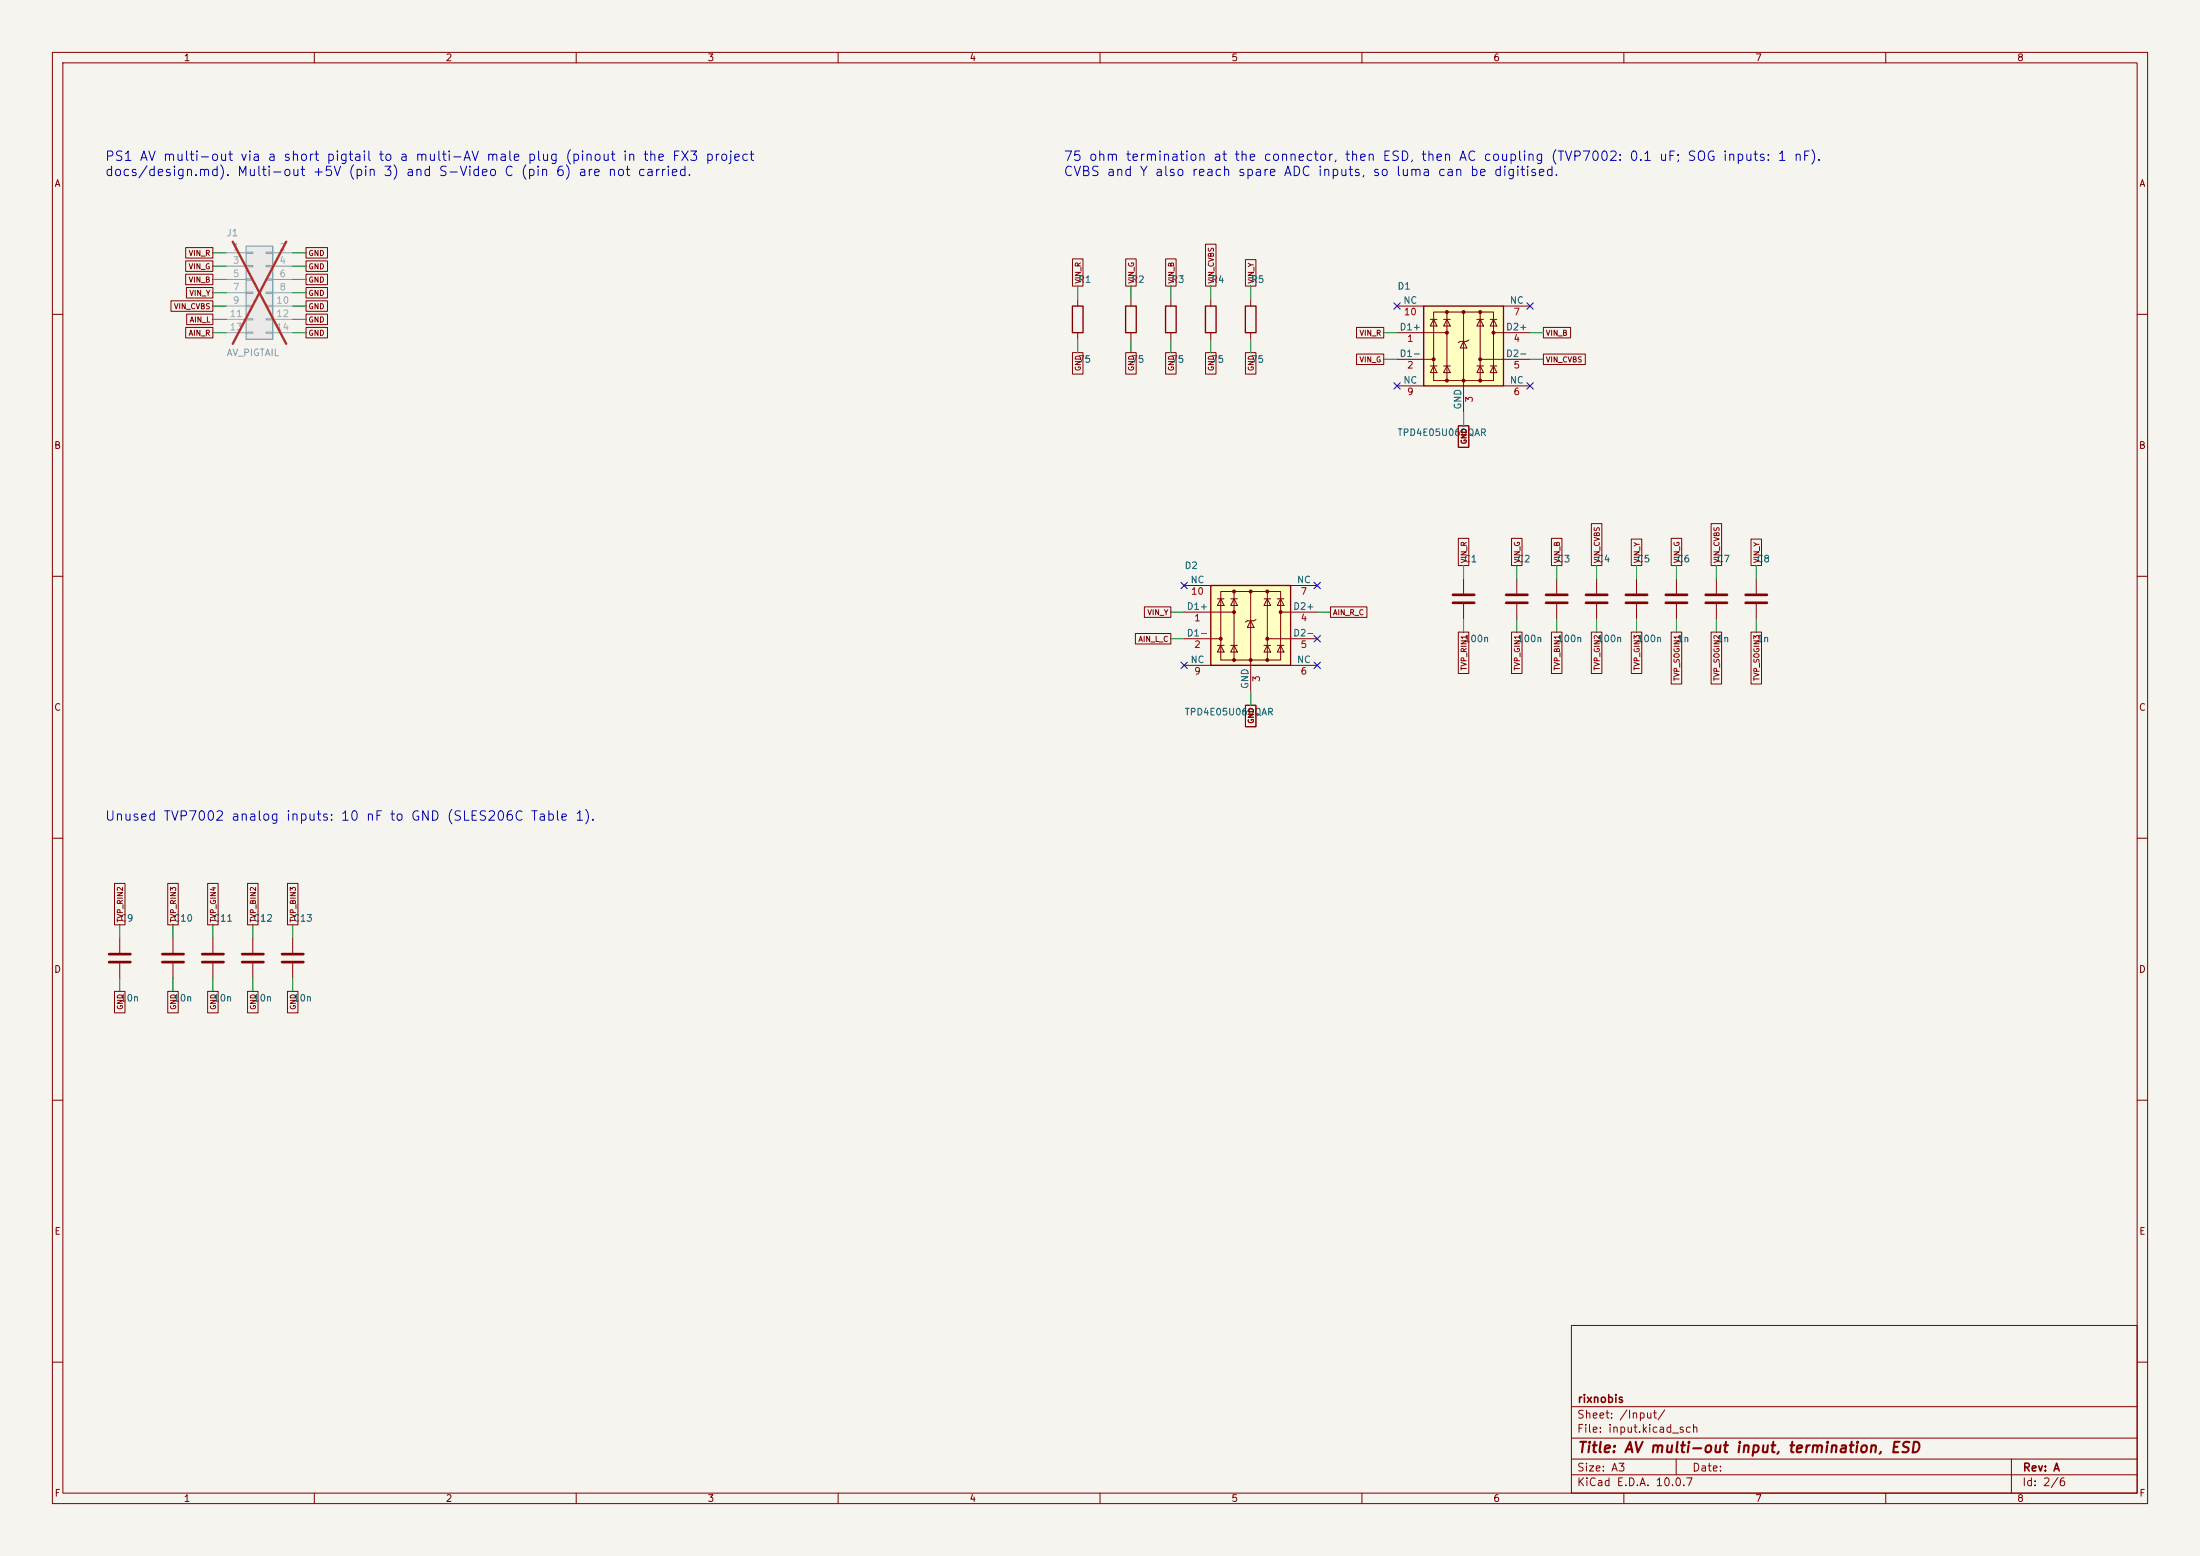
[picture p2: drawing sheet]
(kicad_sch (version 20260306) (generator "eeschema") (generator_version "10.0") (paper "A3") (title_block (title "AV multi-out input, termination, ESD") (rev "A") (company "rixnobis"))
(lib_symbols
(symbol "Connector_Generic:Conn_02x07_Odd_Even"
  (pin_names
   (offset 1.016) (hide yes))
  (exclude_from_sim no)
  (in_bom yes)
  (on_board yes)
  (in_pos_files yes)
  (duplicate_pin_numbers_are_jumpers no)
  (property "Reference" "J" (at 1.27 10.16 0) (show_name no) (do_not_autoplace no) (effects (font (size 1.27 1.27))))
  (property "Value" "Conn_02x07_Odd_Even" (at 1.27 -10.16 0) (show_name no) (do_not_autoplace no) (effects (font (size 1.27 1.27))))
  (property "Footprint" "" (at 0 0 0) (show_name no) (do_not_autoplace no) (hide yes) (effects (font (size 1.27 1.27))))
  (property "Datasheet" "" (at 0 0 0) (show_name no) (do_not_autoplace no) (hide yes) (effects (font (size 1.27 1.27))))
  (property "Description" "Generic connector, double row, 02x07, odd/even pin numbering scheme (row 1 odd numbers, row 2 even numbers), script generated (kicad-library-utils/schlib/autogen/connector/)" (at 0 0 0) (show_name no) (do_not_autoplace no) (hide yes) (effects (font (size 1.27 1.27))))
  (symbol "Conn_02x07_Odd_Even_1_1"
   (rectangle (start -1.27 8.89) (end 3.81 -8.89) (stroke (width 0.254) (type default)) (fill (type background)))
   (rectangle (start -1.27 7.747) (end 0 7.493) (stroke (width 0.1524) (type default)) (fill (type none)))
   (rectangle (start -1.27 5.207) (end 0 4.953) (stroke (width 0.1524) (type default)) (fill (type none)))
   (rectangle (start -1.27 2.667) (end 0 2.413) (stroke (width 0.1524) (type default)) (fill (type none)))
   (rectangle (start -1.27 0.127) (end 0 -0.127) (stroke (width 0.1524) (type default)) (fill (type none)))
   (rectangle (start -1.27 -2.413) (end 0 -2.667) (stroke (width 0.1524) (type default)) (fill (type none)))
   (rectangle (start -1.27 -4.953) (end 0 -5.207) (stroke (width 0.1524) (type default)) (fill (type none)))
   (rectangle (start -1.27 -7.493) (end 0 -7.747) (stroke (width 0.1524) (type default)) (fill (type none)))
   (rectangle (start 3.81 7.747) (end 2.54 7.493) (stroke (width 0.1524) (type default)) (fill (type none)))
   (rectangle (start 3.81 5.207) (end 2.54 4.953) (stroke (width 0.1524) (type default)) (fill (type none)))
   (rectangle (start 3.81 2.667) (end 2.54 2.413) (stroke (width 0.1524) (type default)) (fill (type none)))
   (rectangle (start 3.81 0.127) (end 2.54 -0.127) (stroke (width 0.1524) (type default)) (fill (type none)))
   (rectangle (start 3.81 -2.413) (end 2.54 -2.667) (stroke (width 0.1524) (type default)) (fill (type none)))
   (rectangle (start 3.81 -4.953) (end 2.54 -5.207) (stroke (width 0.1524) (type default)) (fill (type none)))
   (rectangle (start 3.81 -7.493) (end 2.54 -7.747) (stroke (width 0.1524) (type default)) (fill (type none)))
   (pin passive line (at -5.08 7.62 0) (length 3.81) (name "Pin_1" (effects (font (size 1.27 1.27)))) (number "1" (effects (font (size 1.27 1.27)))))
   (pin passive line (at 7.62 7.62 180) (length 3.81) (name "Pin_2" (effects (font (size 1.27 1.27)))) (number "2" (effects (font (size 1.27 1.27)))))
   (pin passive line (at -5.08 5.08 0) (length 3.81) (name "Pin_3" (effects (font (size 1.27 1.27)))) (number "3" (effects (font (size 1.27 1.27)))))
   (pin passive line (at 7.62 5.08 180) (length 3.81) (name "Pin_4" (effects (font (size 1.27 1.27)))) (number "4" (effects (font (size 1.27 1.27)))))
   (pin passive line (at -5.08 2.54 0) (length 3.81) (name "Pin_5" (effects (font (size 1.27 1.27)))) (number "5" (effects (font (size 1.27 1.27)))))
   (pin passive line (at 7.62 2.54 180) (length 3.81) (name "Pin_6" (effects (font (size 1.27 1.27)))) (number "6" (effects (font (size 1.27 1.27)))))
   (pin passive line (at -5.08 0 0) (length 3.81) (name "Pin_7" (effects (font (size 1.27 1.27)))) (number "7" (effects (font (size 1.27 1.27)))))
   (pin passive line (at 7.62 0 180) (length 3.81) (name "Pin_8" (effects (font (size 1.27 1.27)))) (number "8" (effects (font (size 1.27 1.27)))))
   (pin passive line (at -5.08 -2.54 0) (length 3.81) (name "Pin_9" (effects (font (size 1.27 1.27)))) (number "9" (effects (font (size 1.27 1.27)))))
   (pin passive line (at 7.62 -2.54 180) (length 3.81) (name "Pin_10" (effects (font (size 1.27 1.27)))) (number "10" (effects (font (size 1.27 1.27)))))
   (pin passive line (at -5.08 -5.08 0) (length 3.81) (name "Pin_11" (effects (font (size 1.27 1.27)))) (number "11" (effects (font (size 1.27 1.27)))))
   (pin passive line (at 7.62 -5.08 180) (length 3.81) (name "Pin_12" (effects (font (size 1.27 1.27)))) (number "12" (effects (font (size 1.27 1.27)))))
   (pin passive line (at -5.08 -7.62 0) (length 3.81) (name "Pin_13" (effects (font (size 1.27 1.27)))) (number "13" (effects (font (size 1.27 1.27)))))
   (pin passive line (at 7.62 -7.62 180) (length 3.81) (name "Pin_14" (effects (font (size 1.27 1.27)))) (number "14" (effects (font (size 1.27 1.27))))))
  (embedded_fonts no))
(symbol "Device:R"
  (pin_numbers (hide yes))
  (pin_names
   (offset 0))
  (exclude_from_sim no)
  (in_bom yes)
  (on_board yes)
  (in_pos_files yes)
  (duplicate_pin_numbers_are_jumpers no)
  (property "Reference" "R" (at 2.032 0 90) (show_name no) (do_not_autoplace no) (effects (font (size 1.27 1.27))))
  (property "Value" "R" (at 0 0 90) (show_name no) (do_not_autoplace no) (effects (font (size 1.27 1.27))))
  (property "Footprint" "" (at -1.778 0 90) (show_name no) (do_not_autoplace no) (hide yes) (effects (font (size 1.27 1.27))))
  (property "Datasheet" "" (at 0 0 0) (show_name no) (do_not_autoplace no) (hide yes) (effects (font (size 1.27 1.27))))
  (property "Description" "Resistor" (at 0 0 0) (show_name no) (do_not_autoplace no) (hide yes) (effects (font (size 1.27 1.27))))
  (symbol "R_0_1"
   (rectangle (start -1.016 -2.54) (end 1.016 2.54) (stroke (width 0.254) (type default)) (fill (type none))))
  (symbol "R_1_1"
   (pin passive line (at 0 3.81 270) (length 1.27) (name "" (effects (font (size 1.27 1.27)))) (number "1" (effects (font (size 1.27 1.27)))))
   (pin passive line (at 0 -3.81 90) (length 1.27) (name "" (effects (font (size 1.27 1.27)))) (number "2" (effects (font (size 1.27 1.27))))))
  (embedded_fonts no))
(symbol "Power_Protection:TPD4E05U06DQA"
  (pin_names
   (offset 0))
  (exclude_from_sim no)
  (in_bom yes)
  (on_board yes)
  (in_pos_files yes)
  (duplicate_pin_numbers_are_jumpers no)
  (property "Reference" "U" (at -0.635 8.89 0) (show_name no) (do_not_autoplace no) (effects (font (size 1.27 1.27))))
  (property "Value" "TPD4EUSB30" (at 8.89 -10.16 0) (show_name no) (do_not_autoplace no) (effects (font (size 1.27 1.27))))
  (property "Footprint" "Package_SON:USON-10_2.5x1.0mm_P0.5mm" (at -24.13 -10.16 0) (show_name no) (do_not_autoplace no) (hide yes) (effects (font (size 1.27 1.27))))
  (property "Datasheet" "http://www.ti.com/lit/ds/symlink/tpd2eusb30a.pdf" (at 0 0 0) (show_name no) (do_not_autoplace no) (hide yes) (effects (font (size 1.27 1.27))))
  (property "Description" "4-Channel ESD Protection for Super-Speed USB 3.0 Interface, USON-10" (at 0 0 0) (show_name no) (do_not_autoplace no) (hide yes) (effects (font (size 1.27 1.27))))
  (symbol "TPD4E05U06DQA_0_0"
   (rectangle (start -5.715 6.477) (end 5.715 -6.604) (stroke (width 0) (type default)) (fill (type none)))
   (polyline (pts (xy -3.175 -6.604) (xy -3.175 6.477)) (stroke (width 0) (type default)) (fill (type none)))
   (polyline (pts (xy 0 6.477) (xy 0 -6.604)) (stroke (width 0) (type default)) (fill (type none)))
   (polyline (pts (xy 3.175 6.477) (xy 3.175 -6.604)) (stroke (width 0) (type default)) (fill (type none))))
  (symbol "TPD4E05U06DQA_0_1"
   (polyline (pts (xy -7.747 2.54) (xy -3.175 2.54)) (stroke (width 0) (type default)) (fill (type none)))
   (rectangle (start -7.62 7.62) (end 7.62 -7.62) (stroke (width 0.254) (type default)) (fill (type background)))
   (polyline (pts (xy -7.62 -2.54) (xy -5.715 -2.54)) (stroke (width 0) (type default)) (fill (type none)))
   (circle (center -5.715 -2.54) (radius 0.2794) (stroke (width 0) (type default)) (fill (type outline)))
   (polyline (pts (xy -5.08 5.08) (xy -6.35 5.08)) (stroke (width 0) (type default)) (fill (type none)))
   (polyline (pts (xy -5.08 3.81) (xy -6.35 3.81) (xy -5.715 5.08) (xy -5.08 3.81)) (stroke (width 0) (type default)) (fill (type none)))
   (polyline (pts (xy -5.08 -3.81) (xy -6.35 -3.81)) (stroke (width 0) (type default)) (fill (type none)))
   (polyline (pts (xy -5.08 -5.08) (xy -6.35 -5.08) (xy -5.715 -3.81) (xy -5.08 -5.08)) (stroke (width 0) (type default)) (fill (type none)))
   (circle (center -3.175 6.477) (radius 0.2794) (stroke (width 0) (type default)) (fill (type outline)))
   (circle (center -3.175 2.54) (radius 0.2794) (stroke (width 0) (type default)) (fill (type outline)))
   (circle (center -3.175 -6.604) (radius 0.2794) (stroke (width 0) (type default)) (fill (type outline)))
   (polyline (pts (xy -2.54 5.08) (xy -3.81 5.08)) (stroke (width 0) (type default)) (fill (type none)))
   (polyline (pts (xy -2.54 3.81) (xy -3.81 3.81) (xy -3.175 5.08) (xy -2.54 3.81)) (stroke (width 0) (type default)) (fill (type none)))
   (polyline (pts (xy -2.54 -3.81) (xy -3.81 -3.81)) (stroke (width 0) (type default)) (fill (type none)))
   (polyline (pts (xy -2.54 -5.08) (xy -3.81 -5.08) (xy -3.175 -3.81) (xy -2.54 -5.08)) (stroke (width 0) (type default)) (fill (type none)))
   (polyline (pts (xy -0.635 0.889) (xy -1.016 0.635)) (stroke (width 0) (type default)) (fill (type none)))
   (circle (center 0 6.477) (radius 0.2794) (stroke (width 0) (type default)) (fill (type outline)))
   (polyline (pts (xy 0 -6.604) (xy 0 -7.62)) (stroke (width 0) (type default)) (fill (type none)))
   (circle (center 0 -6.604) (radius 0.2794) (stroke (width 0) (type default)) (fill (type outline)))
   (polyline (pts (xy 0.635 0.889) (xy -0.635 0.889)) (stroke (width 0) (type default)) (fill (type none)))
   (polyline (pts (xy 0.635 0.889) (xy 1.016 1.143)) (stroke (width 0) (type default)) (fill (type none)))
   (polyline (pts (xy 0.635 -0.381) (xy -0.635 -0.381) (xy 0 0.889) (xy 0.635 -0.381)) (stroke (width 0) (type default)) (fill (type none)))
   (circle (center 3.175 6.477) (radius 0.2794) (stroke (width 0) (type default)) (fill (type outline)))
   (circle (center 3.175 -2.54) (radius 0.2794) (stroke (width 0) (type default)) (fill (type outline)))
   (circle (center 3.175 -6.604) (radius 0.2794) (stroke (width 0) (type default)) (fill (type outline)))
   (polyline (pts (xy 3.81 5.08) (xy 2.54 5.08)) (stroke (width 0) (type default)) (fill (type none)))
   (polyline (pts (xy 3.81 3.81) (xy 2.54 3.81) (xy 3.175 5.08) (xy 3.81 3.81)) (stroke (width 0) (type default)) (fill (type none)))
   (polyline (pts (xy 3.81 -3.81) (xy 2.54 -3.81)) (stroke (width 0) (type default)) (fill (type none)))
   (polyline (pts (xy 3.81 -5.08) (xy 2.54 -5.08) (xy 3.175 -3.81) (xy 3.81 -5.08)) (stroke (width 0) (type default)) (fill (type none)))
   (circle (center 5.715 2.54) (radius 0.2794) (stroke (width 0) (type default)) (fill (type outline)))
   (polyline (pts (xy 6.35 5.08) (xy 5.08 5.08)) (stroke (width 0) (type default)) (fill (type none)))
   (polyline (pts (xy 6.35 3.81) (xy 5.08 3.81) (xy 5.715 5.08) (xy 6.35 3.81)) (stroke (width 0) (type default)) (fill (type none)))
   (polyline (pts (xy 6.35 -3.81) (xy 5.08 -3.81)) (stroke (width 0) (type default)) (fill (type none)))
   (polyline (pts (xy 6.35 -5.08) (xy 5.08 -5.08) (xy 5.715 -3.81) (xy 6.35 -5.08)) (stroke (width 0) (type default)) (fill (type none)))
   (polyline (pts (xy 7.62 2.54) (xy 5.715 2.54)) (stroke (width 0) (type default)) (fill (type none)))
   (polyline (pts (xy 7.62 -2.54) (xy 3.175 -2.54)) (stroke (width 0) (type default)) (fill (type none))))
  (symbol "TPD4E05U06DQA_1_1"
   (pin passive line (at -12.7 2.54 0) (length 5.08) (name "D1+" (effects (font (size 1.27 1.27)))) (number "1" (effects (font (size 1.27 1.27)))))
   (pin passive line (at -12.7 -2.54 0) (length 5.08) (name "D1-" (effects (font (size 1.27 1.27)))) (number "2" (effects (font (size 1.27 1.27)))))
   (pin power_in line (at 0 -12.7 90) (length 5.08) (name "GND" (effects (font (size 1.27 1.27)))) (number "3" (effects (font (size 1.27 1.27)))))
   (pin passive line (at 12.7 2.54 180) (length 5.08) (name "D2+" (effects (font (size 1.27 1.27)))) (number "4" (effects (font (size 1.27 1.27)))))
   (pin passive line (at 12.7 -2.54 180) (length 5.08) (name "D2-" (effects (font (size 1.27 1.27)))) (number "5" (effects (font (size 1.27 1.27)))))
   (pin free line (at 12.7 -7.62 180) (length 5.08) (name "NC" (effects (font (size 1.27 1.27)))) (number "6" (effects (font (size 1.27 1.27)))))
   (pin free line (at 12.7 7.62 180) (length 5.08) (name "NC" (effects (font (size 1.27 1.27)))) (number "7" (effects (font (size 1.27 1.27)))))
   (pin passive line (at 0 -12.7 90) (length 5.08) (hide yes) (name "GND" (effects (font (size 1.27 1.27)))) (number "8" (effects (font (size 1.27 1.27)))))
   (pin free line (at -12.7 -7.62 0) (length 5.08) (name "NC" (effects (font (size 1.27 1.27)))) (number "9" (effects (font (size 1.27 1.27)))))
   (pin free line (at -12.7 7.62 0) (length 5.08) (name "NC" (effects (font (size 1.27 1.27)))) (number "10" (effects (font (size 1.27 1.27))))))
  (embedded_fonts no))
(symbol "Device:C"
  (pin_numbers (hide yes))
  (pin_names
   (offset 0.254))
  (exclude_from_sim no)
  (in_bom yes)
  (on_board yes)
  (in_pos_files yes)
  (duplicate_pin_numbers_are_jumpers no)
  (property "Reference" "C" (at 0.635 2.54 0) (show_name no) (do_not_autoplace no) (effects (font (size 1.27 1.27)) (justify left)))
  (property "Value" "C" (at 0.635 -2.54 0) (show_name no) (do_not_autoplace no) (effects (font (size 1.27 1.27)) (justify left)))
  (property "Footprint" "" (at 0.9652 -3.81 0) (show_name no) (do_not_autoplace no) (hide yes) (effects (font (size 1.27 1.27))))
  (property "Datasheet" "" (at 0 0 0) (show_name no) (do_not_autoplace no) (hide yes) (effects (font (size 1.27 1.27))))
  (property "Description" "Unpolarized capacitor" (at 0 0 0) (show_name no) (do_not_autoplace no) (hide yes) (effects (font (size 1.27 1.27))))
  (symbol "C_0_1"
   (polyline (pts (xy -2.032 0.762) (xy 2.032 0.762)) (stroke (width 0.508) (type default)) (fill (type none)))
   (polyline (pts (xy -2.032 -0.762) (xy 2.032 -0.762)) (stroke (width 0.508) (type default)) (fill (type none))))
  (symbol "C_1_1"
   (pin passive line (at 0 3.81 270) (length 2.794) (name "" (effects (font (size 1.27 1.27)))) (number "1" (effects (font (size 1.27 1.27)))))
   (pin passive line (at 0 -3.81 90) (length 2.794) (name "" (effects (font (size 1.27 1.27)))) (number "2" (effects (font (size 1.27 1.27))))))
  (embedded_fonts no)))
(text "PS1 AV multi-out via a short pigtail to a multi-AV male plug (pinout in the FX3 project\ndocs/design.md). Multi-out +5V (pin 3) and S-Video C (pin 6) are not carried." (exclude_from_sim no) (at 20 34 0) (effects (font (size 1.8 1.8)) (justify left bottom)))
(symbol (lib_id "Connector_Generic:Conn_02x07_Odd_Even") (at 48.26 55.88 0) (unit 1) (exclude_from_sim no) (in_bom yes) (on_board yes) (dnp yes) (property "Reference" "J1" (at 43.18 44.45 0) (effects (font (size 1.27 1.27)) (justify left))) (property "Value" "AV_PIGTAIL" (at 43.18 67.31 0) (effects (font (size 1.27 1.27)) (justify left))) (property "Footprint" "Connector_JST:JST_PHD_B14B-PHDSS_2x07_P2.00mm_Vertical" (at 48.26 55.88 0) (effects (font (size 1.27 1.27)) (hide yes))) (property "Datasheet" "" (at 48.26 55.88 0) (effects (font (size 1.27 1.27)) (hide yes))) (property "LCSC" "C471471" (at 48.26 55.88 0) (effects (font (size 1.27 1.27)) (hide yes))) (property "Note" "Hand-soldered, not in the JLC assembly. JST PHD 2x7 (B14B-PHDSS), keyed and latching; each signal pairs with the ground beside it" (at 48.26 55.88 0) (effects (font (size 1.27 1.27)) (hide yes))) (pin "1") (pin "2") (pin "3") (pin "4") (pin "5") (pin "6") (pin "7") (pin "8") (pin "9") (pin "10") (pin "11") (pin "12") (pin "13") (pin "14"))
(wire (pts (xy 43.18 48.26) (xy 40.64 48.26)) (stroke (width 0) (type default)))
(global_label "VIN_R" (shape passive) (at 40.64 48.26 180) (fields_autoplaced yes) (effects (font (size 1.0 1.0)) (justify right)))
(wire (pts (xy 55.88 48.26) (xy 58.42 48.26)) (stroke (width 0) (type default)))
(global_label "GND" (shape passive) (at 58.42 48.26 0) (fields_autoplaced yes) (effects (font (size 1.0 1.0)) (justify left)))
(wire (pts (xy 43.18 50.8) (xy 40.64 50.8)) (stroke (width 0) (type default)))
(global_label "VIN_G" (shape passive) (at 40.64 50.8 180) (fields_autoplaced yes) (effects (font (size 1.0 1.0)) (justify right)))
(wire (pts (xy 55.88 50.8) (xy 58.42 50.8)) (stroke (width 0) (type default)))
(global_label "GND" (shape passive) (at 58.42 50.8 0) (fields_autoplaced yes) (effects (font (size 1.0 1.0)) (justify left)))
(wire (pts (xy 43.18 53.34) (xy 40.64 53.34)) (stroke (width 0) (type default)))
(global_label "VIN_B" (shape passive) (at 40.64 53.34 180) (fields_autoplaced yes) (effects (font (size 1.0 1.0)) (justify right)))
(wire (pts (xy 55.88 53.34) (xy 58.42 53.34)) (stroke (width 0) (type default)))
(global_label "GND" (shape passive) (at 58.42 53.34 0) (fields_autoplaced yes) (effects (font (size 1.0 1.0)) (justify left)))
(wire (pts (xy 43.18 55.88) (xy 40.64 55.88)) (stroke (width 0) (type default)))
(global_label "VIN_Y" (shape passive) (at 40.64 55.88 180) (fields_autoplaced yes) (effects (font (size 1.0 1.0)) (justify right)))
(wire (pts (xy 55.88 55.88) (xy 58.42 55.88)) (stroke (width 0) (type default)))
(global_label "GND" (shape passive) (at 58.42 55.88 0) (fields_autoplaced yes) (effects (font (size 1.0 1.0)) (justify left)))
(wire (pts (xy 43.18 58.42) (xy 40.64 58.42)) (stroke (width 0) (type default)))
(global_label "VIN_CVBS" (shape passive) (at 40.64 58.42 180) (fields_autoplaced yes) (effects (font (size 1.0 1.0)) (justify right)))
(wire (pts (xy 55.88 58.42) (xy 58.42 58.42)) (stroke (width 0) (type default)))
(global_label "GND" (shape passive) (at 58.42 58.42 0) (fields_autoplaced yes) (effects (font (size 1.0 1.0)) (justify left)))
(wire (pts (xy 43.18 60.96) (xy 40.64 60.96)) (stroke (width 0) (type default)))
(global_label "AIN_L" (shape passive) (at 40.64 60.96 180) (fields_autoplaced yes) (effects (font (size 1.0 1.0)) (justify right)))
(wire (pts (xy 55.88 60.96) (xy 58.42 60.96)) (stroke (width 0) (type default)))
(global_label "GND" (shape passive) (at 58.42 60.96 0) (fields_autoplaced yes) (effects (font (size 1.0 1.0)) (justify left)))
(wire (pts (xy 43.18 63.5) (xy 40.64 63.5)) (stroke (width 0) (type default)))
(global_label "AIN_R" (shape passive) (at 40.64 63.5 180) (fields_autoplaced yes) (effects (font (size 1.0 1.0)) (justify right)))
(wire (pts (xy 55.88 63.5) (xy 58.42 63.5)) (stroke (width 0) (type default)))
(global_label "GND" (shape passive) (at 58.42 63.5 0) (fields_autoplaced yes) (effects (font (size 1.0 1.0)) (justify left)))
(text "75 ohm termination at the connector, then ESD, then AC coupling (TVP7002: 0.1 uF; SOG inputs: 1 nF).\nCVBS and Y also reach spare ADC inputs, so luma can be digitised." (exclude_from_sim no) (at 203 34 0) (effects (font (size 1.8 1.8)) (justify left bottom)))
(symbol (lib_id "Device:R") (at 205.74 60.96 0) (unit 1) (exclude_from_sim no) (in_bom yes) (on_board yes) (dnp no) (property "Reference" "R1" (at 205.74 53.34 0) (effects (font (size 1.27 1.27)) (justify left))) (property "Value" "75" (at 205.74 68.58 0) (effects (font (size 1.27 1.27)) (justify left))) (property "Footprint" "Resistor_SMD:R_0402_1005Metric" (at 205.74 60.96 0) (effects (font (size 1.27 1.27)) (hide yes))) (property "Datasheet" "" (at 205.74 60.96 0) (effects (font (size 1.27 1.27)) (hide yes))) (property "LCSC" "C25133" (at 205.74 60.96 0) (effects (font (size 1.27 1.27)) (hide yes))) (pin "1") (pin "2"))
(wire (pts (xy 205.74 57.15) (xy 205.74 54.61)) (stroke (width 0) (type default)))
(global_label "VIN_R" (shape passive) (at 205.74 54.61 90) (fields_autoplaced yes) (effects (font (size 1.0 1.0)) (justify left)))
(wire (pts (xy 205.74 64.77) (xy 205.74 67.31)) (stroke (width 0) (type default)))
(global_label "GND" (shape passive) (at 205.74 67.31 270) (fields_autoplaced yes) (effects (font (size 1.0 1.0)) (justify right)))
(symbol (lib_id "Device:R") (at 215.9 60.96 0) (unit 1) (exclude_from_sim no) (in_bom yes) (on_board yes) (dnp no) (property "Reference" "R2" (at 215.9 53.34 0) (effects (font (size 1.27 1.27)) (justify left))) (property "Value" "75" (at 215.9 68.58 0) (effects (font (size 1.27 1.27)) (justify left))) (property "Footprint" "Resistor_SMD:R_0402_1005Metric" (at 215.9 60.96 0) (effects (font (size 1.27 1.27)) (hide yes))) (property "Datasheet" "" (at 215.9 60.96 0) (effects (font (size 1.27 1.27)) (hide yes))) (property "LCSC" "C25133" (at 215.9 60.96 0) (effects (font (size 1.27 1.27)) (hide yes))) (pin "1") (pin "2"))
(wire (pts (xy 215.9 57.15) (xy 215.9 54.61)) (stroke (width 0) (type default)))
(global_label "VIN_G" (shape passive) (at 215.9 54.61 90) (fields_autoplaced yes) (effects (font (size 1.0 1.0)) (justify left)))
(wire (pts (xy 215.9 64.77) (xy 215.9 67.31)) (stroke (width 0) (type default)))
(global_label "GND" (shape passive) (at 215.9 67.31 270) (fields_autoplaced yes) (effects (font (size 1.0 1.0)) (justify right)))
(symbol (lib_id "Device:R") (at 223.52 60.96 0) (unit 1) (exclude_from_sim no) (in_bom yes) (on_board yes) (dnp no) (property "Reference" "R3" (at 223.52 53.34 0) (effects (font (size 1.27 1.27)) (justify left))) (property "Value" "75" (at 223.52 68.58 0) (effects (font (size 1.27 1.27)) (justify left))) (property "Footprint" "Resistor_SMD:R_0402_1005Metric" (at 223.52 60.96 0) (effects (font (size 1.27 1.27)) (hide yes))) (property "Datasheet" "" (at 223.52 60.96 0) (effects (font (size 1.27 1.27)) (hide yes))) (property "LCSC" "C25133" (at 223.52 60.96 0) (effects (font (size 1.27 1.27)) (hide yes))) (pin "1") (pin "2"))
(wire (pts (xy 223.52 57.15) (xy 223.52 54.61)) (stroke (width 0) (type default)))
(global_label "VIN_B" (shape passive) (at 223.52 54.61 90) (fields_autoplaced yes) (effects (font (size 1.0 1.0)) (justify left)))
(wire (pts (xy 223.52 64.77) (xy 223.52 67.31)) (stroke (width 0) (type default)))
(global_label "GND" (shape passive) (at 223.52 67.31 270) (fields_autoplaced yes) (effects (font (size 1.0 1.0)) (justify right)))
(symbol (lib_id "Device:R") (at 231.14 60.96 0) (unit 1) (exclude_from_sim no) (in_bom yes) (on_board yes) (dnp no) (property "Reference" "R4" (at 231.14 53.34 0) (effects (font (size 1.27 1.27)) (justify left))) (property "Value" "75" (at 231.14 68.58 0) (effects (font (size 1.27 1.27)) (justify left))) (property "Footprint" "Resistor_SMD:R_0402_1005Metric" (at 231.14 60.96 0) (effects (font (size 1.27 1.27)) (hide yes))) (property "Datasheet" "" (at 231.14 60.96 0) (effects (font (size 1.27 1.27)) (hide yes))) (property "LCSC" "C25133" (at 231.14 60.96 0) (effects (font (size 1.27 1.27)) (hide yes))) (pin "1") (pin "2"))
(wire (pts (xy 231.14 57.15) (xy 231.14 54.61)) (stroke (width 0) (type default)))
(global_label "VIN_CVBS" (shape passive) (at 231.14 54.61 90) (fields_autoplaced yes) (effects (font (size 1.0 1.0)) (justify left)))
(wire (pts (xy 231.14 64.77) (xy 231.14 67.31)) (stroke (width 0) (type default)))
(global_label "GND" (shape passive) (at 231.14 67.31 270) (fields_autoplaced yes) (effects (font (size 1.0 1.0)) (justify right)))
(symbol (lib_id "Device:R") (at 238.76 60.96 0) (unit 1) (exclude_from_sim no) (in_bom yes) (on_board yes) (dnp no) (property "Reference" "R5" (at 238.76 53.34 0) (effects (font (size 1.27 1.27)) (justify left))) (property "Value" "75" (at 238.76 68.58 0) (effects (font (size 1.27 1.27)) (justify left))) (property "Footprint" "Resistor_SMD:R_0402_1005Metric" (at 238.76 60.96 0) (effects (font (size 1.27 1.27)) (hide yes))) (property "Datasheet" "" (at 238.76 60.96 0) (effects (font (size 1.27 1.27)) (hide yes))) (property "LCSC" "C25133" (at 238.76 60.96 0) (effects (font (size 1.27 1.27)) (hide yes))) (pin "1") (pin "2"))
(wire (pts (xy 238.76 57.15) (xy 238.76 54.61)) (stroke (width 0) (type default)))
(global_label "VIN_Y" (shape passive) (at 238.76 54.61 90) (fields_autoplaced yes) (effects (font (size 1.0 1.0)) (justify left)))
(wire (pts (xy 238.76 64.77) (xy 238.76 67.31)) (stroke (width 0) (type default)))
(global_label "GND" (shape passive) (at 238.76 67.31 270) (fields_autoplaced yes) (effects (font (size 1.0 1.0)) (justify right)))
(symbol (lib_id "Power_Protection:TPD4E05U06DQA") (at 279.4 66.04 0) (unit 1) (exclude_from_sim no) (in_bom yes) (on_board yes) (dnp no) (property "Reference" "D1" (at 266.7 54.61 0) (effects (font (size 1.27 1.27)) (justify left))) (property "Value" "TPD4E05U06DQAR" (at 266.7 82.55 0) (effects (font (size 1.27 1.27)) (justify left))) (property "Footprint" "Package_SON:USON-10_2.5x1.0mm_P0.5mm" (at 279.4 66.04 0) (effects (font (size 1.27 1.27)) (hide yes))) (property "Datasheet" "" (at 279.4 66.04 0) (effects (font (size 1.27 1.27)) (hide yes))) (property "LCSC" "C138714" (at 279.4 66.04 0) (effects (font (size 1.27 1.27)) (hide yes))) (pin "1") (pin "2") (pin "3") (pin "4") (pin "5") (pin "6") (pin "7") (pin "8") (pin "9") (pin "10"))
(wire (pts (xy 266.7 63.5) (xy 264.16 63.5)) (stroke (width 0) (type default)))
(global_label "VIN_R" (shape passive) (at 264.16 63.5 180) (fields_autoplaced yes) (effects (font (size 1.0 1.0)) (justify right)))
(wire (pts (xy 266.7 68.58) (xy 264.16 68.58)) (stroke (width 0) (type default)))
(global_label "VIN_G" (shape passive) (at 264.16 68.58 180) (fields_autoplaced yes) (effects (font (size 1.0 1.0)) (justify right)))
(wire (pts (xy 292.1 63.5) (xy 294.64 63.5)) (stroke (width 0) (type default)))
(global_label "VIN_B" (shape passive) (at 294.64 63.5 0) (fields_autoplaced yes) (effects (font (size 1.0 1.0)) (justify left)))
(wire (pts (xy 292.1 68.58) (xy 294.64 68.58)) (stroke (width 0) (type default)))
(global_label "VIN_CVBS" (shape passive) (at 294.64 68.58 0) (fields_autoplaced yes) (effects (font (size 1.0 1.0)) (justify left)))
(wire (pts (xy 279.4 78.74) (xy 279.4 81.28)) (stroke (width 0) (type default)))
(global_label "GND" (shape passive) (at 279.4 81.28 270) (fields_autoplaced yes) (effects (font (size 1.0 1.0)) (justify right)))
(wire (pts (xy 279.4 78.74) (xy 279.4 81.28)) (stroke (width 0) (type default)))
(global_label "GND" (shape passive) (at 279.4 81.28 270) (fields_autoplaced yes) (effects (font (size 1.0 1.0)) (justify right)))
(no_connect (at 292.1 73.66))
(no_connect (at 292.1 58.42))
(no_connect (at 266.7 73.66))
(no_connect (at 266.7 58.42))
(symbol (lib_id "Power_Protection:TPD4E05U06DQA") (at 238.76 119.38 0) (unit 1) (exclude_from_sim no) (in_bom yes) (on_board yes) (dnp no) (property "Reference" "D2" (at 226.06 107.95 0) (effects (font (size 1.27 1.27)) (justify left))) (property "Value" "TPD4E05U06DQAR" (at 226.06 135.89 0) (effects (font (size 1.27 1.27)) (justify left))) (property "Footprint" "Package_SON:USON-10_2.5x1.0mm_P0.5mm" (at 238.76 119.38 0) (effects (font (size 1.27 1.27)) (hide yes))) (property "Datasheet" "" (at 238.76 119.38 0) (effects (font (size 1.27 1.27)) (hide yes))) (property "LCSC" "C138714" (at 238.76 119.38 0) (effects (font (size 1.27 1.27)) (hide yes))) (property "Note" "Audio channels sit after the coupling cap, where the signal rides on VCOM" (at 238.76 119.38 0) (effects (font (size 1.27 1.27)) (hide yes))) (pin "1") (pin "2") (pin "3") (pin "4") (pin "5") (pin "6") (pin "7") (pin "8") (pin "9") (pin "10"))
(wire (pts (xy 226.06 116.84) (xy 223.52 116.84)) (stroke (width 0) (type default)))
(global_label "VIN_Y" (shape passive) (at 223.52 116.84 180) (fields_autoplaced yes) (effects (font (size 1.0 1.0)) (justify right)))
(wire (pts (xy 226.06 121.92) (xy 223.52 121.92)) (stroke (width 0) (type default)))
(global_label "AIN_L_C" (shape passive) (at 223.52 121.92 180) (fields_autoplaced yes) (effects (font (size 1.0 1.0)) (justify right)))
(wire (pts (xy 251.46 116.84) (xy 254 116.84)) (stroke (width 0) (type default)))
(global_label "AIN_R_C" (shape passive) (at 254 116.84 0) (fields_autoplaced yes) (effects (font (size 1.0 1.0)) (justify left)))
(no_connect (at 251.46 121.92))
(wire (pts (xy 238.76 132.08) (xy 238.76 134.62)) (stroke (width 0) (type default)))
(global_label "GND" (shape passive) (at 238.76 134.62 270) (fields_autoplaced yes) (effects (font (size 1.0 1.0)) (justify right)))
(wire (pts (xy 238.76 132.08) (xy 238.76 134.62)) (stroke (width 0) (type default)))
(global_label "GND" (shape passive) (at 238.76 134.62 270) (fields_autoplaced yes) (effects (font (size 1.0 1.0)) (justify right)))
(no_connect (at 251.46 127))
(no_connect (at 251.46 111.76))
(no_connect (at 226.06 127))
(no_connect (at 226.06 111.76))
(symbol (lib_id "Device:C") (at 279.4 114.3 0) (unit 1) (exclude_from_sim no) (in_bom yes) (on_board yes) (dnp no) (property "Reference" "C1" (at 279.4 106.68 0) (effects (font (size 1.27 1.27)) (justify left))) (property "Value" "100n" (at 279.4 121.92 0) (effects (font (size 1.27 1.27)) (justify left))) (property "Footprint" "Capacitor_SMD:C_0402_1005Metric" (at 279.4 114.3 0) (effects (font (size 1.27 1.27)) (hide yes))) (property "Datasheet" "" (at 279.4 114.3 0) (effects (font (size 1.27 1.27)) (hide yes))) (property "LCSC" "C1525" (at 279.4 114.3 0) (effects (font (size 1.27 1.27)) (hide yes))) (pin "1") (pin "2"))
(wire (pts (xy 279.4 110.49) (xy 279.4 107.95)) (stroke (width 0) (type default)))
(global_label "VIN_R" (shape passive) (at 279.4 107.95 90) (fields_autoplaced yes) (effects (font (size 1.0 1.0)) (justify left)))
(wire (pts (xy 279.4 118.11) (xy 279.4 120.65)) (stroke (width 0) (type default)))
(global_label "TVP_RIN1" (shape passive) (at 279.4 120.65 270) (fields_autoplaced yes) (effects (font (size 1.0 1.0)) (justify right)))
(symbol (lib_id "Device:C") (at 289.56 114.3 0) (unit 1) (exclude_from_sim no) (in_bom yes) (on_board yes) (dnp no) (property "Reference" "C2" (at 289.56 106.68 0) (effects (font (size 1.27 1.27)) (justify left))) (property "Value" "100n" (at 289.56 121.92 0) (effects (font (size 1.27 1.27)) (justify left))) (property "Footprint" "Capacitor_SMD:C_0402_1005Metric" (at 289.56 114.3 0) (effects (font (size 1.27 1.27)) (hide yes))) (property "Datasheet" "" (at 289.56 114.3 0) (effects (font (size 1.27 1.27)) (hide yes))) (property "LCSC" "C1525" (at 289.56 114.3 0) (effects (font (size 1.27 1.27)) (hide yes))) (pin "1") (pin "2"))
(wire (pts (xy 289.56 110.49) (xy 289.56 107.95)) (stroke (width 0) (type default)))
(global_label "VIN_G" (shape passive) (at 289.56 107.95 90) (fields_autoplaced yes) (effects (font (size 1.0 1.0)) (justify left)))
(wire (pts (xy 289.56 118.11) (xy 289.56 120.65)) (stroke (width 0) (type default)))
(global_label "TVP_GIN1" (shape passive) (at 289.56 120.65 270) (fields_autoplaced yes) (effects (font (size 1.0 1.0)) (justify right)))
(symbol (lib_id "Device:C") (at 297.18 114.3 0) (unit 1) (exclude_from_sim no) (in_bom yes) (on_board yes) (dnp no) (property "Reference" "C3" (at 297.18 106.68 0) (effects (font (size 1.27 1.27)) (justify left))) (property "Value" "100n" (at 297.18 121.92 0) (effects (font (size 1.27 1.27)) (justify left))) (property "Footprint" "Capacitor_SMD:C_0402_1005Metric" (at 297.18 114.3 0) (effects (font (size 1.27 1.27)) (hide yes))) (property "Datasheet" "" (at 297.18 114.3 0) (effects (font (size 1.27 1.27)) (hide yes))) (property "LCSC" "C1525" (at 297.18 114.3 0) (effects (font (size 1.27 1.27)) (hide yes))) (pin "1") (pin "2"))
(wire (pts (xy 297.18 110.49) (xy 297.18 107.95)) (stroke (width 0) (type default)))
(global_label "VIN_B" (shape passive) (at 297.18 107.95 90) (fields_autoplaced yes) (effects (font (size 1.0 1.0)) (justify left)))
(wire (pts (xy 297.18 118.11) (xy 297.18 120.65)) (stroke (width 0) (type default)))
(global_label "TVP_BIN1" (shape passive) (at 297.18 120.65 270) (fields_autoplaced yes) (effects (font (size 1.0 1.0)) (justify right)))
(symbol (lib_id "Device:C") (at 304.8 114.3 0) (unit 1) (exclude_from_sim no) (in_bom yes) (on_board yes) (dnp no) (property "Reference" "C4" (at 304.8 106.68 0) (effects (font (size 1.27 1.27)) (justify left))) (property "Value" "100n" (at 304.8 121.92 0) (effects (font (size 1.27 1.27)) (justify left))) (property "Footprint" "Capacitor_SMD:C_0402_1005Metric" (at 304.8 114.3 0) (effects (font (size 1.27 1.27)) (hide yes))) (property "Datasheet" "" (at 304.8 114.3 0) (effects (font (size 1.27 1.27)) (hide yes))) (property "LCSC" "C1525" (at 304.8 114.3 0) (effects (font (size 1.27 1.27)) (hide yes))) (pin "1") (pin "2"))
(wire (pts (xy 304.8 110.49) (xy 304.8 107.95)) (stroke (width 0) (type default)))
(global_label "VIN_CVBS" (shape passive) (at 304.8 107.95 90) (fields_autoplaced yes) (effects (font (size 1.0 1.0)) (justify left)))
(wire (pts (xy 304.8 118.11) (xy 304.8 120.65)) (stroke (width 0) (type default)))
(global_label "TVP_GIN2" (shape passive) (at 304.8 120.65 270) (fields_autoplaced yes) (effects (font (size 1.0 1.0)) (justify right)))
(symbol (lib_id "Device:C") (at 312.42 114.3 0) (unit 1) (exclude_from_sim no) (in_bom yes) (on_board yes) (dnp no) (property "Reference" "C5" (at 312.42 106.68 0) (effects (font (size 1.27 1.27)) (justify left))) (property "Value" "100n" (at 312.42 121.92 0) (effects (font (size 1.27 1.27)) (justify left))) (property "Footprint" "Capacitor_SMD:C_0402_1005Metric" (at 312.42 114.3 0) (effects (font (size 1.27 1.27)) (hide yes))) (property "Datasheet" "" (at 312.42 114.3 0) (effects (font (size 1.27 1.27)) (hide yes))) (property "LCSC" "C1525" (at 312.42 114.3 0) (effects (font (size 1.27 1.27)) (hide yes))) (pin "1") (pin "2"))
(wire (pts (xy 312.42 110.49) (xy 312.42 107.95)) (stroke (width 0) (type default)))
(global_label "VIN_Y" (shape passive) (at 312.42 107.95 90) (fields_autoplaced yes) (effects (font (size 1.0 1.0)) (justify left)))
(wire (pts (xy 312.42 118.11) (xy 312.42 120.65)) (stroke (width 0) (type default)))
(global_label "TVP_GIN3" (shape passive) (at 312.42 120.65 270) (fields_autoplaced yes) (effects (font (size 1.0 1.0)) (justify right)))
(symbol (lib_id "Device:C") (at 320.04 114.3 0) (unit 1) (exclude_from_sim no) (in_bom yes) (on_board yes) (dnp no) (property "Reference" "C6" (at 320.04 106.68 0) (effects (font (size 1.27 1.27)) (justify left))) (property "Value" "1n" (at 320.04 121.92 0) (effects (font (size 1.27 1.27)) (justify left))) (property "Footprint" "Capacitor_SMD:C_0402_1005Metric" (at 320.04 114.3 0) (effects (font (size 1.27 1.27)) (hide yes))) (property "Datasheet" "" (at 320.04 114.3 0) (effects (font (size 1.27 1.27)) (hide yes))) (property "LCSC" "C1523" (at 320.04 114.3 0) (effects (font (size 1.27 1.27)) (hide yes))) (pin "1") (pin "2"))
(wire (pts (xy 320.04 110.49) (xy 320.04 107.95)) (stroke (width 0) (type default)))
(global_label "VIN_G" (shape passive) (at 320.04 107.95 90) (fields_autoplaced yes) (effects (font (size 1.0 1.0)) (justify left)))
(wire (pts (xy 320.04 118.11) (xy 320.04 120.65)) (stroke (width 0) (type default)))
(global_label "TVP_SOGIN1" (shape passive) (at 320.04 120.65 270) (fields_autoplaced yes) (effects (font (size 1.0 1.0)) (justify right)))
(symbol (lib_id "Device:C") (at 327.66 114.3 0) (unit 1) (exclude_from_sim no) (in_bom yes) (on_board yes) (dnp no) (property "Reference" "C7" (at 327.66 106.68 0) (effects (font (size 1.27 1.27)) (justify left))) (property "Value" "1n" (at 327.66 121.92 0) (effects (font (size 1.27 1.27)) (justify left))) (property "Footprint" "Capacitor_SMD:C_0402_1005Metric" (at 327.66 114.3 0) (effects (font (size 1.27 1.27)) (hide yes))) (property "Datasheet" "" (at 327.66 114.3 0) (effects (font (size 1.27 1.27)) (hide yes))) (property "LCSC" "C1523" (at 327.66 114.3 0) (effects (font (size 1.27 1.27)) (hide yes))) (pin "1") (pin "2"))
(wire (pts (xy 327.66 110.49) (xy 327.66 107.95)) (stroke (width 0) (type default)))
(global_label "VIN_CVBS" (shape passive) (at 327.66 107.95 90) (fields_autoplaced yes) (effects (font (size 1.0 1.0)) (justify left)))
(wire (pts (xy 327.66 118.11) (xy 327.66 120.65)) (stroke (width 0) (type default)))
(global_label "TVP_SOGIN2" (shape passive) (at 327.66 120.65 270) (fields_autoplaced yes) (effects (font (size 1.0 1.0)) (justify right)))
(symbol (lib_id "Device:C") (at 335.28 114.3 0) (unit 1) (exclude_from_sim no) (in_bom yes) (on_board yes) (dnp no) (property "Reference" "C8" (at 335.28 106.68 0) (effects (font (size 1.27 1.27)) (justify left))) (property "Value" "1n" (at 335.28 121.92 0) (effects (font (size 1.27 1.27)) (justify left))) (property "Footprint" "Capacitor_SMD:C_0402_1005Metric" (at 335.28 114.3 0) (effects (font (size 1.27 1.27)) (hide yes))) (property "Datasheet" "" (at 335.28 114.3 0) (effects (font (size 1.27 1.27)) (hide yes))) (property "LCSC" "C1523" (at 335.28 114.3 0) (effects (font (size 1.27 1.27)) (hide yes))) (pin "1") (pin "2"))
(wire (pts (xy 335.28 110.49) (xy 335.28 107.95)) (stroke (width 0) (type default)))
(global_label "VIN_Y" (shape passive) (at 335.28 107.95 90) (fields_autoplaced yes) (effects (font (size 1.0 1.0)) (justify left)))
(wire (pts (xy 335.28 118.11) (xy 335.28 120.65)) (stroke (width 0) (type default)))
(global_label "TVP_SOGIN3" (shape passive) (at 335.28 120.65 270) (fields_autoplaced yes) (effects (font (size 1.0 1.0)) (justify right)))
(text "Unused TVP7002 analog inputs: 10 nF to GND (SLES206C Table 1)." (exclude_from_sim no) (at 20 157.04 0) (effects (font (size 1.8 1.8)) (justify left bottom)))
(symbol (lib_id "Device:C") (at 22.86 182.88 0) (unit 1) (exclude_from_sim no) (in_bom yes) (on_board yes) (dnp no) (property "Reference" "C9" (at 22.86 175.26 0) (effects (font (size 1.27 1.27)) (justify left))) (property "Value" "10n" (at 22.86 190.5 0) (effects (font (size 1.27 1.27)) (justify left))) (property "Footprint" "Capacitor_SMD:C_0402_1005Metric" (at 22.86 182.88 0) (effects (font (size 1.27 1.27)) (hide yes))) (property "Datasheet" "" (at 22.86 182.88 0) (effects (font (size 1.27 1.27)) (hide yes))) (property "LCSC" "C15195" (at 22.86 182.88 0) (effects (font (size 1.27 1.27)) (hide yes))) (pin "1") (pin "2"))
(wire (pts (xy 22.86 179.07) (xy 22.86 176.53)) (stroke (width 0) (type default)))
(global_label "TVP_RIN2" (shape passive) (at 22.86 176.53 90) (fields_autoplaced yes) (effects (font (size 1.0 1.0)) (justify left)))
(wire (pts (xy 22.86 186.69) (xy 22.86 189.23)) (stroke (width 0) (type default)))
(global_label "GND" (shape passive) (at 22.86 189.23 270) (fields_autoplaced yes) (effects (font (size 1.0 1.0)) (justify right)))
(symbol (lib_id "Device:C") (at 33.02 182.88 0) (unit 1) (exclude_from_sim no) (in_bom yes) (on_board yes) (dnp no) (property "Reference" "C10" (at 33.02 175.26 0) (effects (font (size 1.27 1.27)) (justify left))) (property "Value" "10n" (at 33.02 190.5 0) (effects (font (size 1.27 1.27)) (justify left))) (property "Footprint" "Capacitor_SMD:C_0402_1005Metric" (at 33.02 182.88 0) (effects (font (size 1.27 1.27)) (hide yes))) (property "Datasheet" "" (at 33.02 182.88 0) (effects (font (size 1.27 1.27)) (hide yes))) (property "LCSC" "C15195" (at 33.02 182.88 0) (effects (font (size 1.27 1.27)) (hide yes))) (pin "1") (pin "2"))
(wire (pts (xy 33.02 179.07) (xy 33.02 176.53)) (stroke (width 0) (type default)))
(global_label "TVP_RIN3" (shape passive) (at 33.02 176.53 90) (fields_autoplaced yes) (effects (font (size 1.0 1.0)) (justify left)))
(wire (pts (xy 33.02 186.69) (xy 33.02 189.23)) (stroke (width 0) (type default)))
(global_label "GND" (shape passive) (at 33.02 189.23 270) (fields_autoplaced yes) (effects (font (size 1.0 1.0)) (justify right)))
(symbol (lib_id "Device:C") (at 40.64 182.88 0) (unit 1) (exclude_from_sim no) (in_bom yes) (on_board yes) (dnp no) (property "Reference" "C11" (at 40.64 175.26 0) (effects (font (size 1.27 1.27)) (justify left))) (property "Value" "10n" (at 40.64 190.5 0) (effects (font (size 1.27 1.27)) (justify left))) (property "Footprint" "Capacitor_SMD:C_0402_1005Metric" (at 40.64 182.88 0) (effects (font (size 1.27 1.27)) (hide yes))) (property "Datasheet" "" (at 40.64 182.88 0) (effects (font (size 1.27 1.27)) (hide yes))) (property "LCSC" "C15195" (at 40.64 182.88 0) (effects (font (size 1.27 1.27)) (hide yes))) (pin "1") (pin "2"))
(wire (pts (xy 40.64 179.07) (xy 40.64 176.53)) (stroke (width 0) (type default)))
(global_label "TVP_GIN4" (shape passive) (at 40.64 176.53 90) (fields_autoplaced yes) (effects (font (size 1.0 1.0)) (justify left)))
(wire (pts (xy 40.64 186.69) (xy 40.64 189.23)) (stroke (width 0) (type default)))
(global_label "GND" (shape passive) (at 40.64 189.23 270) (fields_autoplaced yes) (effects (font (size 1.0 1.0)) (justify right)))
(symbol (lib_id "Device:C") (at 48.26 182.88 0) (unit 1) (exclude_from_sim no) (in_bom yes) (on_board yes) (dnp no) (property "Reference" "C12" (at 48.26 175.26 0) (effects (font (size 1.27 1.27)) (justify left))) (property "Value" "10n" (at 48.26 190.5 0) (effects (font (size 1.27 1.27)) (justify left))) (property "Footprint" "Capacitor_SMD:C_0402_1005Metric" (at 48.26 182.88 0) (effects (font (size 1.27 1.27)) (hide yes))) (property "Datasheet" "" (at 48.26 182.88 0) (effects (font (size 1.27 1.27)) (hide yes))) (property "LCSC" "C15195" (at 48.26 182.88 0) (effects (font (size 1.27 1.27)) (hide yes))) (pin "1") (pin "2"))
(wire (pts (xy 48.26 179.07) (xy 48.26 176.53)) (stroke (width 0) (type default)))
(global_label "TVP_BIN2" (shape passive) (at 48.26 176.53 90) (fields_autoplaced yes) (effects (font (size 1.0 1.0)) (justify left)))
(wire (pts (xy 48.26 186.69) (xy 48.26 189.23)) (stroke (width 0) (type default)))
(global_label "GND" (shape passive) (at 48.26 189.23 270) (fields_autoplaced yes) (effects (font (size 1.0 1.0)) (justify right)))
(symbol (lib_id "Device:C") (at 55.88 182.88 0) (unit 1) (exclude_from_sim no) (in_bom yes) (on_board yes) (dnp no) (property "Reference" "C13" (at 55.88 175.26 0) (effects (font (size 1.27 1.27)) (justify left))) (property "Value" "10n" (at 55.88 190.5 0) (effects (font (size 1.27 1.27)) (justify left))) (property "Footprint" "Capacitor_SMD:C_0402_1005Metric" (at 55.88 182.88 0) (effects (font (size 1.27 1.27)) (hide yes))) (property "Datasheet" "" (at 55.88 182.88 0) (effects (font (size 1.27 1.27)) (hide yes))) (property "LCSC" "C15195" (at 55.88 182.88 0) (effects (font (size 1.27 1.27)) (hide yes))) (pin "1") (pin "2"))
(wire (pts (xy 55.88 179.07) (xy 55.88 176.53)) (stroke (width 0) (type default)))
(global_label "TVP_BIN3" (shape passive) (at 55.88 176.53 90) (fields_autoplaced yes) (effects (font (size 1.0 1.0)) (justify left)))
(wire (pts (xy 55.88 186.69) (xy 55.88 189.23)) (stroke (width 0) (type default)))
(global_label "GND" (shape passive) (at 55.88 189.23 270) (fields_autoplaced yes) (effects (font (size 1.0 1.0)) (justify right))))
